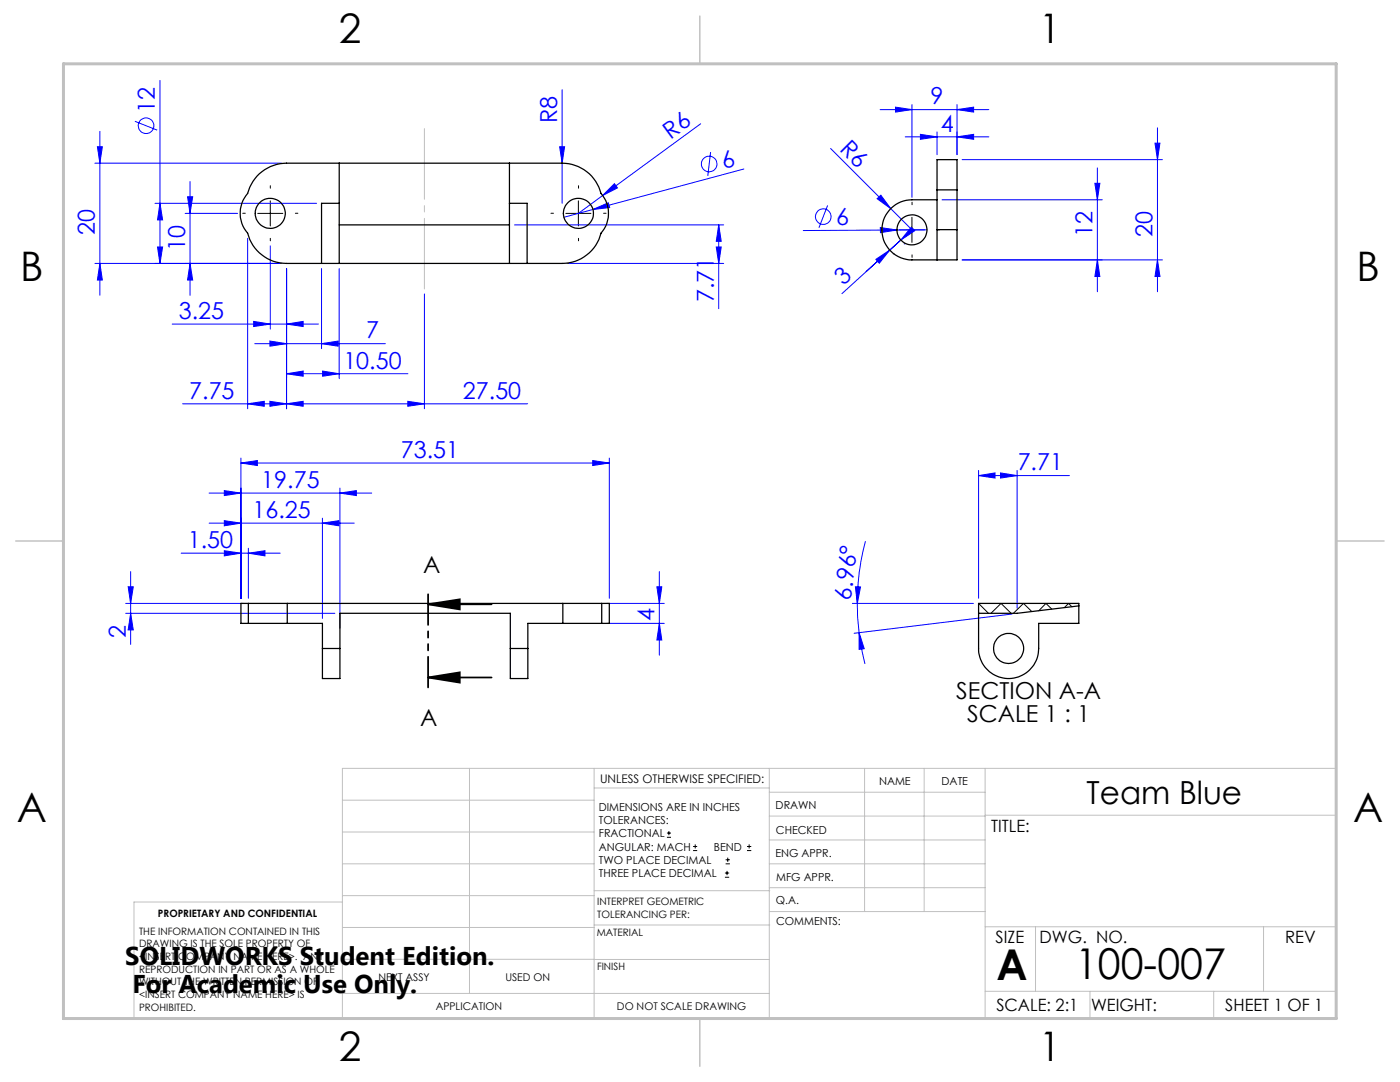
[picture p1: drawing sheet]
<svg xmlns="http://www.w3.org/2000/svg" width="279mm" height="216mm" viewBox="0 0 279 216" stroke-linecap="round" stroke-linejoin="round" font-family="sans-serif">
<g fill="none" stroke="#00f" stroke-width=".2">
<path d="M31.9 16.1v36.5M112.2 17.9v22.7M18.9 32.6h37.3M19.4 29.3h1l-.5 3.3zM19.9 26.2v32.7M26.9 24.2l4.5 1.8M37.4 39.3h1.1l-.6 3.3zM37.9 36.2v22.7M111.7 29.3h1l-.5 3.3zM120.3 39l-4.9 3.6M122.6 36.7l.6 .8-2.9 1.5zM139.8 24.7l-19.5 14.3"/>
<path d="M141.8 30.3l-.5 4.8M148.4 33.7l-35.9 9.7M165.8 29.6l16.2 16.3M175 39.7l.8-.8 2 2.7zM175.6 21.9h21.7M178.7 21.4l3.3 .5-3.3 .5zM180.7 27.3h16.6M182 20.9v18.5M183.7 26.8l3.3 .5-3.3 .5zM187 26.3v4.6M188 39.9h32M191 21.9l3.3-.5v1z"/>
<path d="M191 20.9v10M191 27.3l3.3-.5v1zM192 31.9h40M218.5 36.6h1l-.5 3.3zM219 33.5v24.7M230.5 28.6h1l-.5 3.3zM231 25.5v32.7M18.9 52.6h37.3M19.9 52.6l.5 3.3h-1zM30.9 40.6h32.3M31.4 49.3h1.1l-.6 3.3zM31.9 40.6l.6 3.3h-1.1z"/>
<path d="M36.9 42.6h10.5M37.9 52.6l.6 3.3h-1.1zM49.4 47.6v34M53.9 49.1v16.6M57.2 53.6v28M64.2 53.6v16M67.7 53.6v22M84.7 58.7v22.9M102.7 44.9h41.7M113.2 52.6h31.2M118.3 41.8l3.1-1.3 .3 .9zM142.9 49.3h1l-.5 3.3z"/>
<path d="M143.4 44.9l.5 3.3h-1zM143.4 44.9v16.7M165.2 41l-1.8 4.4M174.8 51.8l2.8-1.9-2.1 2.6zM175.7 45.4l3.3 .5-3.3 .5zM178.3 50.7h.1M179.8 47.9l-11.8 10.7M179.8 47.9l-2.2 2M180.4 48.6h.1M181.9 45.3l.7 .7-2.8 1.9zM185 45.9l-24.7 .1M192 51.9h40"/>
<path d="M219 51.9l.5 3.3h-1zM231 51.9l.5 3.3h-1zM34.4 64.7h29.1M50.6 64.1l3.3 .6-3.3 .5zM50.8 68.6h26.1M53.9 68.1l3.3 .5-3.3 .5zM57.2 74.6l3.3-.6v1.1zM57.2 74.6h24.2M57.2 64.7l3.3-.6v1.1zM64.2 68.6l3.3-.5v1zM64.4 74l3.3 .6-3.3 .5zM41.7 98.4h32.5"/>
<path d="M44.8 97.9l3.3 .5-3.3 .5zM48.1 92.4l3.3-.5v1zM48.1 91.4v28M48.1 92.4h73.5M49.4 80.6l3.3-.5v1zM53.9 80.1l3.3 .5-3.3 .5zM57.2 80.6l3.3-.5v1zM67.8 98.4l3.3-.5v1zM67.8 97.4v28M81.4 80.1l3.3 .5-3.3 .5zM105.3 80.6h-68.9M118.3 91.9l3.3 .5-3.3 .5z"/>
<path d="M121.6 91.4v28M195.3 94.9l3.3-.5v1zM195.3 93.9v25.5M195.3 94.9h18.1M199.7 94.4l3.3 .5-3.3 .5zM203 93.9v27.5M25.6 117.1h1l-.5 3.3zM26.1 114.1v14.5M36.2 110.4h19.7M41.7 104.4h29M44.8 103.9l3.3 .5-3.3 .5zM44.8 109.9l3.3 .5-3.3 .5z"/>
<path d="M49.6 110.4l3.3-.5v1zM49.6 109.4v10M64.3 104.4l3.3-.5v1zM64.3 103.4v20M131.1 117.1h1l-.5 3.3zM131.6 114.1v16.6M170.7 117.1h1l-.6 3.3zM172.7 108a45.9 45.9 0 0 0-1.6 12.4M25.1 120.4h23.5M25.1 122.4h41.7M26.1 122.4l.5 3.3h-1zM121.1 120.4h11.5"/>
<path d="M121.1 124.4h11.5M131.6 124.4l.5 3.3h-1zM170.1 120.4h24.2M171.1 120.4l.1 2.9 .2 2.9M171.4 126.2l1.1 3.2-1.1 .2zM171.4 126.2l1.2 6.3M202 122.5l-31.5 3.9"/>
<circle cx="29.1" cy="25.1" r="1.56"/>
<circle cx="141.5" cy="32.7" r="1.55"/>
<circle cx="164.3" cy="43.2" r="1.56"/>
</g>
<g fill="none" stroke="#000" stroke-width=".2">
<path d="M51.4 42.6h5M53.9 40.1v5M112.9 42.6h5M115.4 40.1v5M179.5 45.9h5M182 43.4v5M133.1 167.1h.8M133.1 166.2h.8M133.5 165.8v.9M138.3 169.7h.8M138.3 168.9h.8M138.7 168.5v.8"/>
<path d="M144.7 175h.8M144.7 174.2h.8M144.8 172.4h.9M144.8 171.6h.9M145.1 173.8v.8M145.2 171.1v.9M149.1 169.7h.8M149.1 168.9h.8M149.5 168.5v.8"/>
</g>
<path d="M85.4 120.6l6.4-1v2zM85.4 135.2l6.4-1v2zM85.4 120.6h12.7M85.4 135.2h12.7" fill="none" stroke="#000" stroke-width=".35"/>
<path d="M53.9 37.6v-.5M115.5 37.6v-.5M48.9 42.6h-.5M53.9 47.6v.5M58.9 42.6h.5M110.5 42.6h-.5M115.5 47.6v.5M120.5 42.6h.5M177 45.9h-.5M182 40.9v-.5M182 50.9v.5M187 45.9h.5" fill="none" stroke="#000" stroke-width=".2" stroke-dasharray="15.2 1.3 1.3 1.3"/>
<path d="M85.4 118.6v18.6" fill="none" stroke="#000" stroke-width=".35" stroke-dasharray="6.3 1.3 1.3 1.3 1.3 1.3" stroke-dashoffset=".2"/>
<path d="M84.7 25.7v32" fill="none" stroke="#c0c0c0" stroke-width=".2" stroke-dasharray="15.2 1.3 1.3 1.3" stroke-dashoffset="1.1"/>
<g fill="none" stroke="#c0c0c0" stroke-width=".2">
<path d="M68.3 159.7h50.3M93.7 153.3v44.9M118.6 153.3v49.9M118.6 157.2h34.9M153.5 153.3v49.9M153.5 158.1h43.1M172.5 153.3v28.6M184.4 153.3v28.6M196.6 153.3v49.9M68.3 180h-41.6v23.2h240v-49.9h-198.4v49.9M68.3 178.7h50.3M68.3 172.4h50.3"/>
<path d="M68.3 166h50.3M118.6 177.7h35M153.5 167.6h43.1M153.5 162.8h43.1M153.5 172.4h43.1M153.5 177.1h43.1M196.6 162.7h70.1M68.3 198.2h85.2M68.3 191.4l85.2 .1M68.3 185.1h50.3M118.6 184.6h35M153.6 181.9h43"/>
<path d="M196.6 197.8h70.1M196.6 184.9h70.1M206.7 184.9v12.9M217.5 197.8v5.4M242.2 197.8v5.4M252.2 184.9v12.9"/>
</g>
<path d="M139.7 3.2v9.5M3.1 107.9h9.6M266.7 107.9h9.5M139.7 203.2v9.6" fill="none" stroke="#c0c0c0" stroke-width=".3"/>
<path d="M12.7 12.7h254v190.5h-254z" fill="none" stroke="#c0c0c0" stroke-width=".6"/>
<path d="M85.4 120.6l6.4-1v2zM85.4 135.2l6.4-1v2z" fill="#000"/>
<g fill="#00f">
<path d="M175 39.7l.8-.8 2 2.7z"/>
<path d="M175.7 45.4l3.3 .5-3.3 .5z"/>
<path d="M118.3 41.8l3.1-1.3 .3 .9z"/>
<path d="M122.6 36.7l.6 .8-2.9 1.5z"/>
<path d="M111.7 29.3h1l-.5 3.3z"/>
<path d="M57.2 80.6l3.3-.5v1zM81.4 80.1l3.3 .5-3.3 .5z"/>
<path d="M57.2 64.7l3.3-.6v1.1zM50.6 64.1l3.3 .6-3.3 .5zM191 21.9l3.3-.5v1zM178.7 21.4l3.3 .5-3.3 .5z"/>
<path d="M48.1 92.4l3.3-.5v1zM118.3 91.9l3.3 .5-3.3 .5zM44.8 103.9l3.3 .5-3.3 .5zM64.3 104.4l3.3-.5v1zM44.8 97.9l3.3 .5-3.3 .5zM67.8 98.4l3.3-.5v1zM44.8 109.9l3.3 .5-3.3 .5zM49.6 110.4l3.3-.5v1zM53.9 68.1l3.3 .5-3.3 .5zM64.2 68.6l3.3-.5v1zM57.2 74.6l3.3-.6v1.1zM64.4 74l3.3 .6-3.3 .5zM49.4 80.6l3.3-.5v1zM53.9 80.1l3.3 .5-3.3 .5zM183.7 26.8l3.3 .5-3.3 .5zM191 27.3l3.3-.5v1z"/>
<path d="M195.3 94.9l3.3-.5v1zM199.7 94.4l3.3 .5-3.3 .5z"/>
<path d="M174.8 51.8l2.8-1.9-2.1 2.6zM181.9 45.3l.7 .7-2.8 1.9z"/>
<path d="M170.7 117.1h1l-.6 3.3zM171.4 126.2l1.1 3.2-1.1 .2z"/>
<path d="M26.1 122.4l.5 3.3h-1zM25.6 117.1h1l-.5 3.3zM131.6 124.4l.5 3.3h-1zM131.1 117.1h1l-.5 3.3zM37.9 52.6l.6 3.3h-1.1zM37.4 39.3h1.1l-.6 3.3zM19.9 52.6l.5 3.3h-1zM19.4 29.3h1l-.5 3.3zM231 51.9l.5 3.3h-1zM230.5 28.6h1l-.5 3.3z"/>
<path d="M143.4 44.9l.5 3.3h-1zM142.9 49.3h1l-.5 3.3zM31.9 40.6l.6 3.3h-1.1zM31.4 49.3h1.1l-.6 3.3zM218.5 36.6h1l-.5 3.3zM219 51.9l.5 3.3h-1z"/>
</g>
<g fill="none" stroke="#000" stroke-width=".25">
<path d="M51.3 35.1a8 8 0 0 1 5.9-2.5h55a8.1 8.1 0 0 1 7.7 6 6 6 0 0 1 0 7.9 8.1 8.1 0 0 1-7.7 6.1h-55a8.1 8.1 0 0 1-7.8-6.1 6 6 0 0 1 0-7.9l.8-1.8zM67.7 32.6v8M101.7 32.6v8M187 37.9v7.9M187 37.9v-6h4v6M187 39.9h-5a6 6 0 0 0-6 6 6 6 0 0 0 6 6h9v-6.1M187 37.9h4M191 37.9v7.9M67.7 40.6h-3.5v12M67.7 40.6v12M67.7 44.9h34M101.7 40.6h3.5v12"/>
<path d="M101.7 40.6v12M187 45.8v6.1M187 45.8h4M49.6 120.4h7.7M49.6 124.4h7.7M49.6 120.4h-1.5v4h1.5M49.6 120.4v4M57.3 124.4h7v5M57.3 120.4v4M57.3 120.4h55M64.3 129.4v6h3.5v-6M64.3 129.4h3.5"/>
<path d="M67.8 129.4v-7h34v7M101.8 129.4v6h3.5v-6M101.8 129.4h3.5M112.3 120.4h7.8M112.3 124.4h7.8M112.3 120.4v4M112.3 124.4h-7v5M120.1 120.4h1.5v4h-1.5M120.1 120.4v4M195.3 120.4h20v4h-8v5a6 6 0 0 1-6 6 6 6 0 0 1-6-6zM215.3 120.9l-12.3 1.5h-7.7"/>
<circle cx="53.9" cy="42.6" r="3"/>
<circle cx="115.4" cy="42.6" r="2.99"/>
<circle cx="182" cy="45.9" r="3"/>
<circle cx="201.3" cy="129.4" r="3"/>
</g>
<path d="M195.3 120.4l2 2M197.8 122.4l2-2 2 2M205.9 122l-1.6-1.6-2.1 2M209.9 121.5l-1.2-1.1-1.4 1.5M213.9 121.1l-.6-.7-.9 .8" fill="none" stroke="#000" stroke-width=".2"/>
<g font-size="8.5">
<text x="198.9" y="195.5">A</text>
<text x="214.5" y="195.4">100-007</text>
</g>
<g font-size="8.1">
<text x="67.6" y="8.6">2</text>
<text x="207.3" y="8.6">1</text>
<text x="4" y="56.2">B</text>
<text x="270.7" y="56.2">B</text>
<text x="3.3" y="164.1">A</text>
<text x="270" y="164.1">A</text>
<text x="67.6" y="211.8">2</text>
<text x="207.3" y="211.8">1</text>
</g>
<text font-size="6.3" x="216.9" y="160.5">Team Blue</text>
<g font-size="5.1">
<text x="25" y="192.5">SOLIDWORKS Student Edition.</text>
<text x="26.4" y="198.1">For Academic Use Only.</text>
</g>
<g font-size="4.7" fill="#00f">
<text x="30.9" y="22.5" transform="rotate(-90 30.9 22.5)">12</text>
<text x="185.7" y="20.8">9</text>
<text x="111.2" y="24.6" transform="rotate(-90 111.2 24.6)">R8</text>
<text x="133.8" y="27.8" transform="rotate(-36 133.8 27.8)">R6</text>
<text x="167.4" y="29.8" transform="rotate(45 167.4 29.8)">R6</text>
<text x="187.7" y="26.3">4</text>
<text x="144.5" y="33.7" transform="rotate(-15 144.5 33.7)">6</text>
<text x="18.9" y="46.8" transform="rotate(-90 18.9 46.8)">20</text>
<text x="166.9" y="44.9">6</text>
<text x="218" y="47.3" transform="rotate(-90 218 47.3)">12</text>
<text x="230" y="47.3" transform="rotate(-90 230 47.3)">20</text>
<text x="36.9" y="50.1" transform="rotate(-90 36.9 50.1)">10</text>
<text x="168.3" y="57" transform="rotate(-42 168.3 57)">3</text>
<text x="35.7" y="63.6">3.25</text>
<text x="142.4" y="60.3" transform="rotate(-90 142.4 60.3)">7.71</text>
<text x="73.1" y="67.5">7</text>
<text x="68.5" y="73.5">10.50</text>
<text x="37.8" y="79.5">7.75</text>
<text x="92.4" y="79.5">27.50</text>
<text x="80" y="91.4">73.51</text>
<text x="203.1" y="93.9">7.71</text>
<text x="52.2" y="97.4">19.75</text>
<text x="50.4" y="103.4">16.25</text>
<text x="37.5" y="109.4">1.50</text>
<text x="169.8" y="119.8" transform="rotate(-83 169.8 119.8)">6.96°</text>
<text x="130.6" y="123.9" transform="rotate(-90 130.6 123.9)">4</text>
<text x="25.1" y="127.3" transform="rotate(-90 25.1 127.3)">2</text>
</g>
<g font-size="4.7">
<text x="84.5" y="114.2">A</text>
<text x="190.8" y="139.6">SECTION A-A</text>
<text x="83.9" y="144.9">A</text>
<text x="193" y="144.1">SCALE 1 : 1</text>
</g>
<g font-size="3.4">
<text x="197.8" y="166">TITLE:</text>
<text x="198.7" y="188.1">SIZE</text>
<text x="207.5" y="188.1">DWG. NO.</text>
<text x="256.5" y="188.2">REV</text>
<text x="198.8" y="201.7">SCALE: 2:1</text>
<text x="217.7" y="201.8">WEIGHT:</text>
<text x="244.5" y="201.7">SHEET 1 OF 1</text>
</g>
<text font-size="2.4" x="119.8" y="156.2">UNLESS OTHERWISE SPECIFIED:</text>
<g font-size="2.2">
<text x="119.5" y="161.8">DIMENSIONS ARE IN INCHES</text>
<text x="154.8" y="161.4">DRAWN</text>
<text x="175.4" y="156.6">NAME</text>
<text x="187.9" y="156.7">DATE</text>
<text x="119.5" y="164.4">TOLERANCES:</text>
<text x="119.5" y="167.1">FRACTIONAL</text>
<text x="154.9" y="166.3">CHECKED</text>
<text x="119.5" y="169.7">ANGULAR: MACH</text>
<text x="119.5" y="172.4">TWO PLACE DECIMAL</text>
<text x="142.5" y="169.7">BEND</text>
<text x="154.8" y="171">ENG APPR.</text>
<text x="119.5" y="175">THREE PLACE DECIMAL</text>
<text x="154.9" y="175.7">MFG APPR.</text>
<text x="154.9" y="180.4">Q.A.</text>
<text x="154.9" y="184.6">COMMENTS:</text>
</g>
<g font-size="2.1">
<text x="75.5" y="195.7">NEXT ASSY</text>
<text x="100.9" y="195.7">USED ON</text>
<text x="86.9" y="201.5">APPLICATION</text>
<text x="123.1" y="201.6">DO NOT SCALE DRAWING</text>
</g>
<g font-size="2">
<text x="31.5" y="182.9">PROPRIETARY AND CONFIDENTIAL</text>
<text x="119.2" y="180.6">INTERPRET GEOMETRIC</text>
<text x="119.2" y="183.1">TOLERANCING PER:</text>
<text x="27.8" y="186.5">THE INFORMATION CONTAINED IN THIS</text>
<text x="27.8" y="189">DRAWING IS THE SOLE PROPERTY OF</text>
<text x="27.8" y="191.6">&lt;INSERT COMPANY NAME HERE&gt;. ANY</text>
<text x="119.1" y="186.7">MATERIAL</text>
<text x="27.8" y="194.1">REPRODUCTION IN PART OR AS A WHOLE</text>
<text x="27.8" y="196.6">WITHOUT THE WRITTEN PERMISSION OF</text>
<text x="119.1" y="193.5">FINISH</text>
<text x="27.8" y="199.1">&lt;INSERT COMPANY NAME HERE&gt; IS</text>
<text x="27.8" y="201.7">PROHIBITED.</text>
</g>
</svg>
